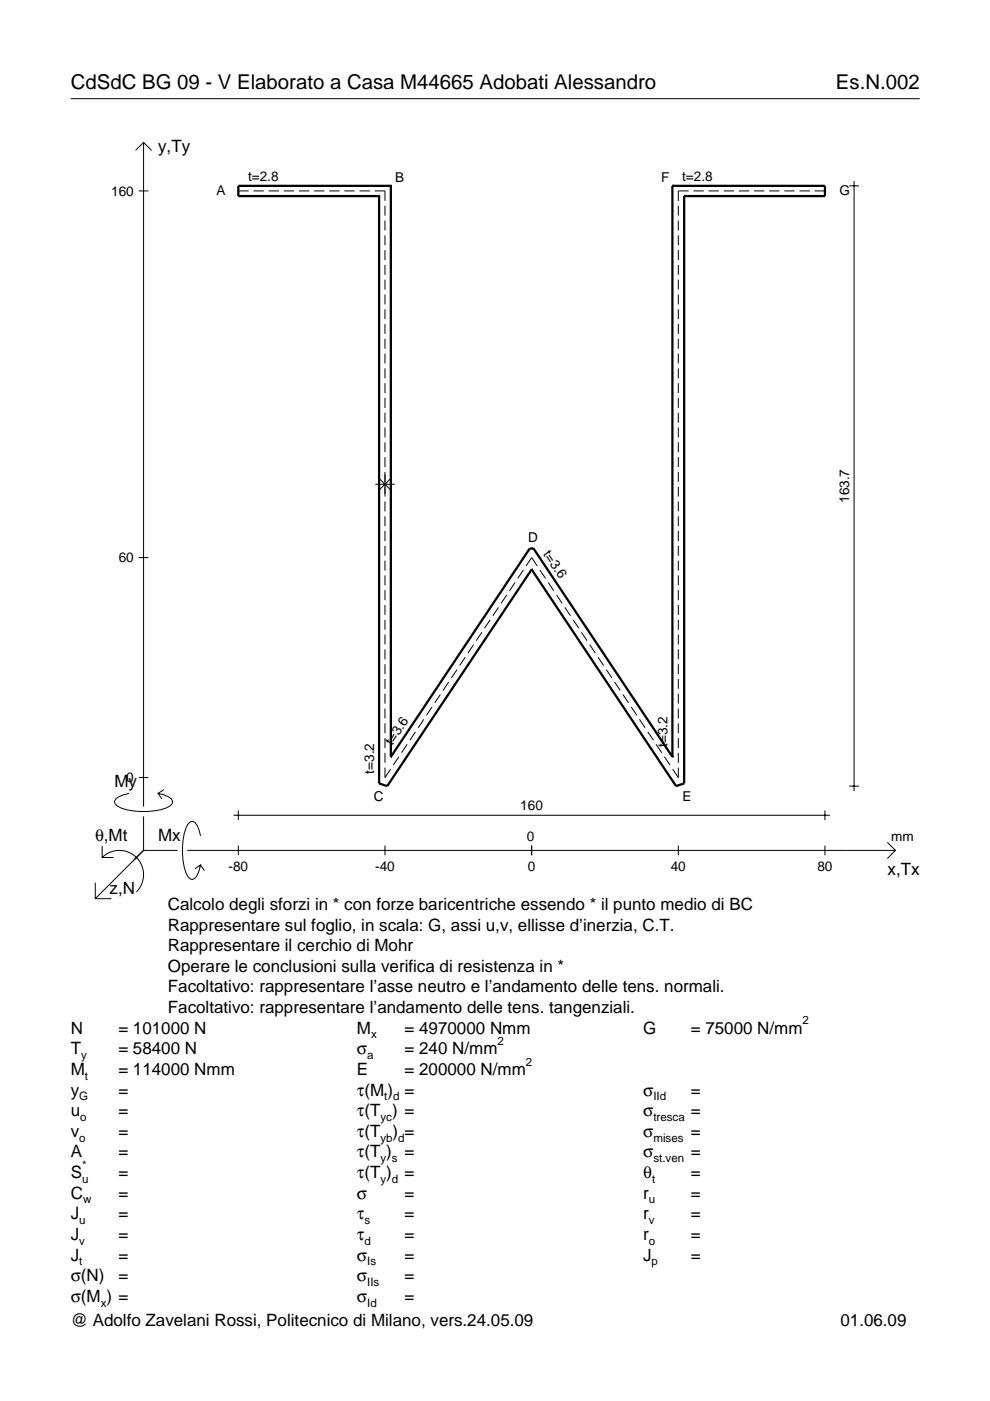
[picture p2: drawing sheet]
<svg xmlns="http://www.w3.org/2000/svg" width="210mm" height="297mm" viewBox="0 0 210 297" stroke-linecap="round" stroke-linejoin="round" font-family="sans-serif">
<g fill="none" stroke="#000" stroke-width=".21">
<path d="M15 20.9h180M28.7 31.9l1.7-1.7 1.8 1.7M30.4 30.2v140.8M180.1 39.4h2M181.1 38.4v129.3M29.4 40.5h2.1M50.5 40.5h2.2M53.7 40.5h2.2M57 40.5h2.1M60.2 40.5h2.1M63.4 40.5h2.2M66.6 40.5h2.2"/>
<path d="M69.8 40.5h2.2M73 40.5h2.2M76.2 40.5h2.2M79.4 40.5h2.2v2.1M81.6 43.6v2.1M81.6 46.8v2.1M81.6 49.9v2.1M81.6 53v2.1M81.6 56.2v2.1M81.6 59.3v2.1M143.8 43.6v2.1M143.8 46.8v2.1"/>
<path d="M143.8 49.9v2.1M143.8 53v2.1M143.8 56.2v2.1M143.8 59.3v2.1M146 40.5h-2.2v2.1M147 40.5h2.2M150.2 40.5h2.2M153.4 40.5h2.2M156.7 40.5h2.1M159.9 40.5h2.2M163.1 40.5h2.2M166.3 40.5h2.2"/>
<path d="M169.5 40.5h2.2M172.7 40.5h2.2M81.6 62.4v2.1M81.6 65.6v2.1M81.6 68.7v2.1M81.6 71.8v2.1M81.6 75v2.1M81.6 78.1v2.1M143.8 62.4v2.1M143.8 65.6v2.1M143.8 68.7v2.1M143.8 71.8v2.1"/>
<path d="M143.8 75v2.1M143.8 78.1v2.1M81.6 81.2v2.2M81.6 84.4v2.1M81.6 87.5v2.1M81.6 90.6v2.2M81.6 93.8v2.1M81.6 96.9v2.1M143.8 81.2v2.2M143.8 84.4v2.1M143.8 87.5v2.1M143.8 90.6v2.2"/>
<path d="M143.8 93.8v2.1M143.8 96.9v2.1M29.4 118.2h2.1M79.6 102.7h4.1M80.2 101.2l2.9 2.9M81.6 100.1v5.2M81.6 106.3v2.1M81.6 109.5v2.1M81.6 112.6v2.1M81.6 115.7v2.1M81.6 118.9v2.1M83.1 101.2l-2.9 2.9"/>
<path d="M143.8 100.1v2.1M143.8 103.2v2.1M143.8 106.3v2.1M143.8 109.5v2.1M143.8 112.6v2.1M143.8 115.7v2.1M143.8 118.9v2.1M81.6 122v2.1M81.6 125.1v2.1M81.6 128.3v2.1M81.6 131.4v2.1M81.6 134.5v2.1"/>
<path d="M81.6 137.7v2.1M98.6 139.3l-1.1 1.8M100.4 136.7l-1.2 1.8M102.2 134.1l-1.2 1.7M103.9 131.4l-1.2 1.8M105.7 128.8l-1.2 1.8M107.4 126.1l-1.1 1.8M109.2 123.5l-1.2 1.8M111 120.9l-1.2 1.7M111.5 120l1.2-1.8 1.2 1.8M114.5 120.9l1.2 1.7M116.2 123.5l1.2 1.8"/>
<path d="M118 126.1l1.2 1.8M119.8 128.8l1.1 1.8M121.5 131.4l1.2 1.8M123.3 134.1l1.2 1.7M125 136.7l1.2 1.8M126.8 139.3l1.2 1.8M143.8 122v2.1M143.8 125.1v2.1M143.8 128.3v2.1M143.8 131.4v2.1M143.8 134.5v2.1M143.8 137.7v2.1"/>
<path d="M81.6 140.8v2.1M81.6 143.9v2.2M81.6 147.1v2.1M81.6 150.2v2.1M81.6 153.4v2.1M81.6 156.5v2.1M81.6 159.6v2.1M86.3 157.8l-1.2 1.8M88.1 155.2l-1.2 1.7M89.8 152.5l-1.1 1.8M91.6 149.9l-1.2 1.8M93.4 147.2l-1.2 1.8"/>
<path d="M95.1 144.6l-1.2 1.8M96.9 142l-1.2 1.8M128.5 142l1.2 1.8M130.3 144.6l1.2 1.8M132.1 147.2l1.2 1.8M133.8 149.9l1.2 1.8M135.6 152.5l1.2 1.8M137.3 155.2l1.2 1.7M139.1 157.8l1.2 1.8M143.8 140.8v2.1M143.8 143.9v2.2M143.8 147.1v2.1"/>
<path d="M143.8 150.2v2.1M143.8 153.4v2.1M143.8 156.5v2.1M143.8 159.6v2.1M21.7 179.4v2.4h2.4M27.3 168.2a3.6 3.6 0 0 0-3 1.7l.1 .5a5.6 5.6 0 0 0 3.8 1.5 13.4 13.4 0 0 0 7.8-1l.5-.5 .1-.5a3.6 3.6 0 0 0-3.1-1.7l.8 1.2M29.4 164.9h2.1M30.4 173.1v7.2M34.7 167.4l-1.2 .8M42.5 177.2a3.6 3.6 0 0 0-1.7-3.1l-.5 .2a5.7 5.7 0 0 0-1.5 3.7 13.3 13.3 0 0 0 1 7.9l.5 .5 .5 .1a3.6 3.6 0 0 0 1.7-3.1l-1.2 .8M49.5 172.9h126.4M50.5 171.8v2.1"/>
<path d="M50.5 179.3v2M81.6 162.8v2.1l1.2-1.8M81.6 179.3v2M84.6 160.4l-1.2 1.8M112.7 179.3v2M140.9 160.4l1.2 1.8M143.8 162.8v2.1l-1.2-1.8M143.8 179.3v2M174.9 171.8v2.1M174.9 179.3v2M180.1 166.7h2M188.1 178.6l1.7 1.7-1.7 1.7"/>
<path d="M20.2 187.2v3.3h3.4M21.7 181.8a5.1 5.1 0 0 1 7.2 0 5.1 5.1 0 0 1 0 7.3M30.4 180.3l-10.2 10.2M30.4 180.3h7.2M39.7 180.3h150.1M42.5 183.4l.8 1.2"/>
</g>
<g fill="none" stroke="#000" stroke-width=".48">
<path d="M82.9 39.4h.1M82.9 39.4h-32.4v2.2h29.9M82.9 39.4v121.1M142.6 39.4h.1M142.6 39.4h32.3v2.2h-29.8M142.6 39.4v121.1M80.4 41.6h.1M80.4 41.6v124.5l1.7 .6 30.6-46M145.1 41.6h.1M145.1 41.6v124.5l-1.8 .6-30.6-46M112.7 120.7h.1M82.9 160.5h.1"/>
<path d="M82.9 160.5l29.4-44.2h.8l29.5 44.2M142.6 160.5h.1"/>
</g>
<g font-size="4.3">
<text x="15" y="18.9">CdSdC BG 09 - V Elaborato a Casa M44665 Adobati Alessandro</text>
<text x="177.2" y="18.9">Es.N.002</text>
</g>
<g font-size="3.6">
<text x="33.5" y="32.3">y,Ty</text>
<text x="24.3" y="166.9">My</text>
<text x="20.1" y="178.2">θ,Mt</text>
<text x="33.5" y="178.2">Mx</text>
<text x="188.2" y="185.5">x,Tx</text>
<text x="23.2" y="189.6">z,N</text>
<text x="35.6" y="192.9">Calcolo degli sforzi in * con forze baricentriche essendo * il punto medio di BC</text>
<text x="35.6" y="197.3">Rappresentare sul foglio, in scala: G, assi u,v, ellisse d’inerzia, C.T.</text>
<text x="35.6" y="201.7">Rappresentare il cerchio di Mohr</text>
<text x="35.6" y="206">Operare le conclusioni sulla verifica di resistenza in *</text>
<text x="35.6" y="210.4">Facoltativo: rappresentare l’asse neutro e l’andamento delle tens. normali.</text>
<text x="35.6" y="214.8">Facoltativo: rappresentare l’andamento delle tens. tangenziali.</text>
<text x="15" y="219.2">N</text>
<text x="25.1" y="219.2">= 101000 N</text>
<text x="75.7" y="219.2">M</text>
<text x="85.8" y="219.2">= 4970000 Nmm</text>
<text x="136.4" y="219.2">G</text>
<text x="146.5" y="219.2">= 75000 N/mm</text>
<text x="15" y="223.5">T</text>
<text x="15" y="227.9">M</text>
<text x="25.1" y="223.5">= 58400 N</text>
<text x="25.1" y="227.9">= 114000 Nmm</text>
<text x="75.7" y="223.5">σ</text>
<text x="75.7" y="227.9">E</text>
<text x="85.8" y="223.5">= 240 N/mm</text>
<text x="85.8" y="227.9">= 200000 N/mm</text>
<text x="15" y="232.3">y</text>
<text x="25.1" y="232.3">=</text>
<text x="75.7" y="232.3">τ(M ) =</text>
<text x="136.4" y="232.3">σ</text>
<text x="146.5" y="232.3">=</text>
<text x="15" y="236.7">u</text>
<text x="25.1" y="236.7">=</text>
<text x="75.7" y="236.7">τ(T ) =</text>
<text x="136.4" y="236.7">σ</text>
<text x="146.5" y="236.7">=</text>
<text x="15" y="241">v</text>
<text x="15" y="245.4">A</text>
<text x="25.1" y="241">=</text>
<text x="25.1" y="245.4">=</text>
<text x="75.7" y="245.4">τ(T )</text>
<text x="75.7" y="241">τ(T</text>
<text x="83.3" y="241">) =</text>
<text x="85.8" y="245.4">=</text>
<text x="136.4" y="241">σ</text>
<text x="136.4" y="245.4">σ</text>
<text x="146.5" y="241">=</text>
<text x="146.5" y="245.4">=</text>
<text x="15" y="249.8">S</text>
<text x="25.1" y="249.8">=</text>
<text x="75.7" y="249.8">τ(T )</text>
<text x="85.8" y="249.8">=</text>
<text x="136.4" y="249.8">θ</text>
<text x="146.5" y="249.8">=</text>
<text x="15" y="254.2">C</text>
<text x="25.1" y="254.2">=</text>
<text x="75.7" y="254.2">σ</text>
<text x="85.8" y="254.2">=</text>
<text x="136.4" y="254.2">r</text>
<text x="146.5" y="254.2">=</text>
<text x="15" y="258.5">J</text>
<text x="15" y="262.9">J</text>
<text x="25.1" y="258.5">=</text>
<text x="25.1" y="262.9">=</text>
<text x="75.7" y="258.5">τ</text>
<text x="75.7" y="262.9">τ</text>
<text x="85.8" y="258.5">=</text>
<text x="85.8" y="262.9">=</text>
<text x="136.4" y="258.5">r</text>
<text x="136.4" y="262.9">r</text>
<text x="146.5" y="258.5">=</text>
<text x="146.5" y="262.9">=</text>
<text x="15" y="267.3">J</text>
<text x="25.1" y="267.3">=</text>
<text x="75.7" y="267.3">σ</text>
<text x="85.8" y="267.3">=</text>
<text x="136.4" y="267.3">J</text>
<text x="146.5" y="267.3">=</text>
<text x="15" y="271.7">σ(N)</text>
<text x="25.1" y="271.7">=</text>
<text x="75.7" y="271.7">σ</text>
<text x="85.8" y="271.7">=</text>
<text x="15" y="281.2">@ Adolfo Zavelani Rossi, Politecnico di Milano, vers.24.05.09</text>
<text x="15" y="276">σ(M ) =</text>
<text x="75.7" y="276">σ</text>
<text x="85.8" y="276">=</text>
<text x="178.2" y="281.2">01.06.09</text>
</g>
<g font-size="2.9">
<text x="23.6" y="41.5">160</text>
<text x="45.9" y="41.4">A</text>
<text x="52.6" y="38.4">t=2.8</text>
<text x="83.8" y="38.5">B</text>
<text x="140.2" y="38.5">F</text>
<text x="144.6" y="38.4">t=2.8</text>
<text x="178" y="41.4">G</text>
<text x="180.1" y="106.6" transform="rotate(-90 180.1 106.6)">163.7</text>
<text x="25.2" y="119.2">60</text>
<text x="112" y="114.8">D</text>
<text x="115.1" y="117.4" transform="rotate(56 115.1 117.4)">t=3.6</text>
<text x="83.2" y="158.2" transform="rotate(-56 83.2 158.2)">t=3.6</text>
<text x="141.5" y="158.4" transform="rotate(-90 141.5 158.4)">t=3.2</text>
<text x="26.8" y="165.9">0</text>
<text x="79.4" y="164" transform="rotate(-90 79.4 164)">t=3.2</text>
<text x="79.2" y="169.7">C</text>
<text x="110.3" y="171.8">160</text>
<text x="144.7" y="169.7">E</text>
<text x="111.7" y="178.2">0</text>
<text x="189" y="178.2">mm</text>
<text x="48.4" y="184.7">-80</text>
<text x="79.5" y="184.7">-40</text>
<text x="111.9" y="184.7">0</text>
<text x="142.2" y="184.7">40</text>
<text x="173.3" y="184.7">80</text>
</g>
<g font-size="2.4">
<text x="78.7" y="220.2">x</text>
<text x="105.5" y="221.5">2</text>
<text x="170.2" y="217.2">2</text>
<text x="17.2" y="224.5">y</text>
<text x="77.9" y="224.5">a</text>
<text x="111.5" y="225.9">2</text>
<text x="16.8" y="233.3">G</text>
<text x="18" y="228.9">t</text>
<text x="81.5" y="233.3">t d</text>
<text x="138.5" y="233.3">IId</text>
<text x="17" y="237.7">o</text>
<text x="80.7" y="237.7">yc</text>
<text x="138.5" y="237.7">tresca</text>
<text x="16.8" y="242">o</text>
<text x="80.7" y="242">yb d</text>
<text x="138.5" y="242">mises</text>
<text x="17.4" y="250.8">u</text>
<text x="17.4" y="247.8">*</text>
<text x="80.7" y="246.4">y s</text>
<text x="80.7" y="250.8">y d</text>
<text x="138.2" y="250.8">t</text>
<text x="138.5" y="246.4">st.ven</text>
<text x="17.6" y="255.2">w</text>
<text x="137.6" y="255.2">u</text>
<text x="16.8" y="259.5">u</text>
<text x="16.8" y="263.9">v</text>
<text x="77.3" y="259.5">s</text>
<text x="77.3" y="263.9">d</text>
<text x="137.6" y="259.5">v</text>
<text x="137.6" y="263.9">o</text>
<text x="16.8" y="268.3">t</text>
<text x="77.9" y="268.3">Is</text>
<text x="138.2" y="268.3">p</text>
<text x="77.9" y="272.7">IIs</text>
<text x="21.4" y="277">x</text>
<text x="77.9" y="277">Id</text>
</g>
</svg>
